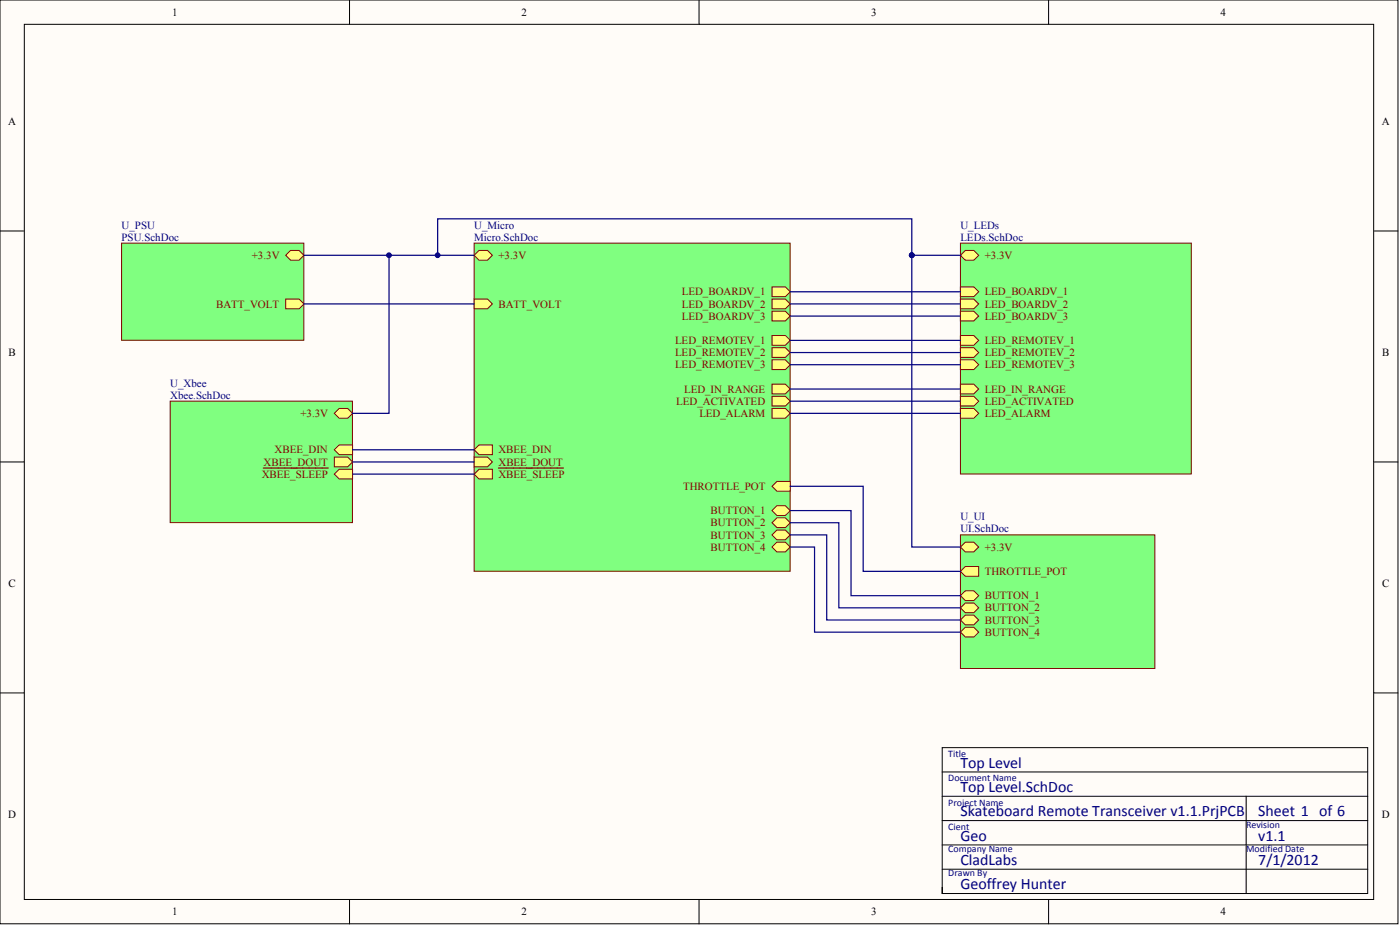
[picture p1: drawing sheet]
<svg xmlns="http://www.w3.org/2000/svg" width="487mm" height="322mm" viewBox="0 0 487 322" stroke-linecap="round" stroke-linejoin="round" font-family="sans-serif">
<g fill="#fffcf8" stroke="#000" stroke-width=".35">
<path d="M0 0h486.1v321h-486.1z"/>
<path d="M8.5 8.5h469.2v304h-469.2z"/>
</g>
<g fill="none" stroke="#000" stroke-width=".35">
<path d="M121.5 0v8.5M243.1 0v8.5M364.6 0v8.5M0 80.3h8.5M477.7 80.3h8.5M0 160.5h8.5M477.7 160.5h8.5M0 240.8h8.5M477.7 240.8h8.5M327.6 276.7h148M327.6 268.2h148M433.3 276.7v33.8"/>
<path d="M327.6 285.1h148M327.6 293.6h148M121.5 312.6v8.4M243.1 312.6v8.4M327.6 308.3v2.2h148v-50.7h-148v50.7M327.6 302h148M364.6 312.6v8.4"/>
</g>
<path d="M42.3 84.5h63.3v33.7h-63.3z" fill="#80ff80" stroke="#800000" stroke-width=".35"/>
<g fill="#ffff80" stroke="#800000" stroke-width=".35">
<path d="M99.3 103.9h4.7l1.7 1.7-1.7 1.7h-4.7z" fill-rule="evenodd"/>
<path d="M99.3 88.7l1.7-1.7h3l1.7 1.7-1.7 1.7h-3z" fill-rule="evenodd"/>
</g>
<path d="M164.9 84.5h109.9v114h-109.9z" fill="#80ff80" stroke="#800000" stroke-width=".35"/>
<g fill="#ffff80" stroke="#800000" stroke-width=".35">
<path d="M164.9 156.3l1.7-1.7h4.6v3.4h-4.6z" fill-rule="evenodd"/>
<path d="M164.9 164.7l1.7-1.7h4.6v3.4h-4.6z" fill-rule="evenodd"/>
</g>
<path d="M173.3 162.6h22.6" fill="none" stroke="#800000" stroke-width=".42"/>
<g fill="#ffff80" stroke="#800000" stroke-width=".35">
<path d="M164.9 103.9h4.6l1.7 1.7-1.7 1.7h-4.6z" fill-rule="evenodd"/>
<path d="M268.5 181.6l1.6-1.7h3l1.7 1.7-1.7 1.7h-3z" fill-rule="evenodd"/>
<path d="M268.5 177.4l1.6-1.7h3l1.7 1.7-1.7 1.7h-3z" fill-rule="evenodd"/>
<path d="M268.5 169l1.6-1.7h4.7v3.3h-4.7z" fill-rule="evenodd"/>
<path d="M164.9 158.8h4.6l1.7 1.7-1.7 1.7h-4.6z" fill-rule="evenodd"/>
<path d="M268.5 99.7h4.6l1.7 1.7-1.7 1.7h-4.6z" fill-rule="evenodd"/>
<path d="M268.5 103.9h4.6l1.7 1.7-1.7 1.7h-4.6z" fill-rule="evenodd"/>
<path d="M268.5 108.1h4.6l1.7 1.7-1.7 1.7h-4.6z" fill-rule="evenodd"/>
<path d="M268.5 116.6h4.6l1.7 1.7-1.7 1.7h-4.6z" fill-rule="evenodd"/>
<path d="M268.5 120.8h4.6l1.7 1.7-1.7 1.7h-4.6z" fill-rule="evenodd"/>
<path d="M268.5 125h4.6l1.7 1.7-1.7 1.7h-4.6z" fill-rule="evenodd"/>
<path d="M268.5 185.9l1.6-1.7h3l1.7 1.7-1.7 1.6h-3z" fill-rule="evenodd"/>
<path d="M268.5 190.1l1.6-1.7h3l1.7 1.7-1.7 1.7h-3z" fill-rule="evenodd"/>
<path d="M268.5 133.5h4.6l1.7 1.7-1.7 1.7h-4.6z" fill-rule="evenodd"/>
<path d="M268.5 137.7h4.6l1.7 1.7-1.7 1.7h-4.6z" fill-rule="evenodd"/>
<path d="M268.5 141.9h4.6l1.7 1.7-1.7 1.7h-4.6z" fill-rule="evenodd"/>
<path d="M164.9 88.7l1.7-1.7h2.9l1.7 1.7-1.7 1.7h-2.9z" fill-rule="evenodd"/>
</g>
<path d="M105.7 88.7h59.2" fill="none" stroke="#000080" stroke-width=".42"/>
<path d="M334 84.5h80.3v80.2h-80.3z" fill="#80ff80" stroke="#800000" stroke-width=".35"/>
<g fill="#ffff80" stroke="#800000" stroke-width=".35">
<path d="M334 99.7h4.6l1.7 1.7-1.7 1.7h-4.6z" fill-rule="evenodd"/>
<path d="M334 103.9h4.6l1.7 1.7-1.7 1.7h-4.6z" fill-rule="evenodd"/>
<path d="M334 108.1h4.6l1.7 1.7-1.7 1.7h-4.6z" fill-rule="evenodd"/>
<path d="M334 116.6h4.6l1.7 1.7-1.7 1.7h-4.6z" fill-rule="evenodd"/>
<path d="M334 120.8h4.6l1.7 1.7-1.7 1.7h-4.6z" fill-rule="evenodd"/>
<path d="M334 125h4.6l1.7 1.7-1.7 1.7h-4.6z" fill-rule="evenodd"/>
<path d="M334 133.5h4.6l1.7 1.7-1.7 1.7h-4.6z" fill-rule="evenodd"/>
<path d="M334 137.7h4.6l1.7 1.7-1.7 1.7h-4.6z" fill-rule="evenodd"/>
<path d="M334 141.9h4.6l1.7 1.7-1.7 1.7h-4.6z" fill-rule="evenodd"/>
<path d="M334 88.7l1.7-1.7h2.9l1.7 1.7-1.7 1.7h-2.9z" fill-rule="evenodd"/>
</g>
<path d="M334 185.9h67.6v46.4h-67.6z" fill="#80ff80" stroke="#800000" stroke-width=".35"/>
<g fill="#ffff80" stroke="#800000" stroke-width=".35">
<path d="M334 211.2l1.7-1.7h2.9l1.7 1.7-1.7 1.7h-2.9z" fill-rule="evenodd"/>
<path d="M334 207l1.7-1.7h2.9l1.7 1.7-1.7 1.7h-2.9z" fill-rule="evenodd"/>
<path d="M334 198.5l1.7-1.7h4.6v3.4h-4.6z" fill-rule="evenodd"/>
<path d="M334 215.4l1.7-1.7h2.9l1.7 1.7-1.7 1.7h-2.9z" fill-rule="evenodd"/>
<path d="M334 219.6l1.7-1.6h2.9l1.7 1.6-1.7 1.7h-2.9z" fill-rule="evenodd"/>
<path d="M334 190.1l1.7-1.7h2.9l1.7 1.7-1.7 1.7h-2.9z" fill-rule="evenodd"/>
</g>
<path d="M59.2 139.4h63.4v42.2h-63.4z" fill="#80ff80" stroke="#800000" stroke-width=".35"/>
<path d="M116.3 164.7l1.6-1.7h4.7v3.4h-4.7z" fill-rule="evenodd" fill="#ffff80" stroke="#800000" stroke-width=".35"/>
<path d="M91.6 162.6h22.5" fill="none" stroke="#800000" stroke-width=".42"/>
<g fill="#ffff80" stroke="#800000" stroke-width=".35">
<path d="M116.3 158.8h4.6l1.7 1.7-1.7 1.7h-4.6z" fill-rule="evenodd"/>
<path d="M116.3 156.3l1.6-1.7h4.7v3.4h-4.7z" fill-rule="evenodd"/>
<path d="M116.3 143.6l1.6-1.7h3l1.7 1.7-1.7 1.7h-3z" fill-rule="evenodd"/>
</g>
<g fill="none" stroke="#000080" stroke-width=".42">
<path d="M135.3 88.7v54.9h-12.7M152.2 88.7v-12.7h164.9v12.7M317.1 88.7v101.4h16.9M317.1 88.7h16.9M105.7 105.6h59.2M274.8 101.4h59.2M274.8 105.6h59.2M274.8 109.8h59.2M274.8 118.3h59.2M274.8 122.5h59.2M274.8 126.7h59.2M274.8 135.2h59.2"/>
<path d="M274.8 139.4h59.2M122.6 156.3h42.3M274.8 143.6h59.2M122.6 160.5h42.3M122.6 164.7h42.3M274.8 169h25.4v29.5h33.8M274.8 177.4h21.1v29.6h38.1M274.8 181.6h16.9v29.6h42.3M274.8 185.9h12.7v29.5h46.5M274.8 190.1h8.4v29.5h50.8"/>
</g>
<g fill="#000080" stroke="#000080" stroke-width=".35">
<circle cx="135.3" cy="88.7" r=".82"/>
<circle cx="152.2" cy="88.7" r=".82"/>
<circle cx="317" cy="88.7" r=".82"/>
</g>
<g font-size="5.5" fill="#000080">
<text x="334" y="266.7">Top Level</text>
<text x="334" y="275.2">Top Level.SchDoc</text>
<text x="334" y="283.6">Skateboard Remote Transceiver v1.1.PrjPCB</text>
<text x="437.6" y="283.6">Sheet 1 of 6</text>
<text x="334" y="292.1">Geo</text>
<text x="437.6" y="292.1">v1.1</text>
<text x="334" y="300.5">CladLabs</text>
<text x="437.6" y="300.5">7/1/2012</text>
<text x="334" y="309">Geoffrey Hunter</text>
</g>
<g font-size="3.8">
<text x="59.8" y="5.5">1</text>
<text x="181.4" y="5.5">2</text>
<text x="302.9" y="5.5">3</text>
<text x="424.5" y="5.5">4</text>
<text x="2.8" y="43.5">A</text>
<text x="480.6" y="43.5">A</text>
<text x="3" y="123.8">B</text>
<text x="480.7" y="123.8">B</text>
<text x="3" y="204">C</text>
<text x="480.7" y="204">C</text>
<text x="2.8" y="284.3">D</text>
<text x="480.6" y="284.3">D</text>
<text x="59.8" y="318.1">1</text>
<text x="181.4" y="318.1">2</text>
<text x="302.9" y="318.1">3</text>
<text x="424.5" y="318.1">4</text>
</g>
<g font-size="3.8" fill="#000080">
<text x="42.3" y="79.4">U_PSU</text>
<text x="42.3" y="83.6">PSU.SchDoc</text>
<text x="164.9" y="79.4">U_Micro</text>
<text x="164.9" y="83.6">Micro.SchDoc</text>
<text x="334" y="79.4">U_LEDs</text>
<text x="334" y="83.6">LEDs.SchDoc</text>
<text x="59.2" y="134.3">U_Xbee</text>
<text x="59.2" y="138.5">Xbee.SchDoc</text>
<text x="334" y="180.8">U_UI</text>
<text x="334" y="185">UI.SchDoc</text>
</g>
<g font-size="3.8" fill="#800000">
<text x="87.6" y="90">+3.3V</text>
<text x="173.3" y="90">+3.3V</text>
<text x="342.4" y="90">+3.3V</text>
<text x="75.2" y="106.9">BATT_VOLT</text>
<text x="173.3" y="106.9">BATT_VOLT</text>
<text x="237.1" y="102.6">LED_BOARDV_1</text>
<text x="237.1" y="106.9">LED_BOARDV_2</text>
<text x="342.4" y="102.6">LED_BOARDV_1</text>
<text x="342.4" y="106.9">LED_BOARDV_2</text>
<text x="237.1" y="111.1">LED_BOARDV_3</text>
<text x="342.4" y="111.1">LED_BOARDV_3</text>
<text x="234.8" y="119.5">LED_REMOTEV_1</text>
<text x="342.4" y="119.5">LED_REMOTEV_1</text>
<text x="234.8" y="123.8">LED_REMOTEV_2</text>
<text x="342.4" y="123.8">LED_REMOTEV_2</text>
<text x="234.8" y="128">LED_REMOTEV_3</text>
<text x="342.4" y="128">LED_REMOTEV_3</text>
<text x="237.9" y="136.4">LED_IN_RANGE</text>
<text x="342.4" y="136.4">LED_IN_RANGE</text>
<text x="235.2" y="140.7">LED_ACTIVATED</text>
<text x="342.4" y="140.7">LED_ACTIVATED</text>
<text x="104.5" y="144.9">+3.3V</text>
<text x="243.2" y="144.9">LED_ALARM</text>
<text x="342.4" y="144.9">LED_ALARM</text>
<text x="91.7" y="161.8">XBEE_DOUT</text>
<text x="95.5" y="157.6">XBEE_DIN</text>
<text x="173.3" y="157.6">XBEE_DIN</text>
<text x="173.3" y="161.8">XBEE_DOUT</text>
<text x="91" y="166">XBEE_SLEEP</text>
<text x="173.3" y="166">XBEE_SLEEP</text>
<text x="237.5" y="170.2">THROTTLE_POT</text>
<text x="247.1" y="178.7">BUTTON_1</text>
<text x="247.1" y="182.9">BUTTON_2</text>
<text x="247.1" y="187.1">BUTTON_3</text>
<text x="247.1" y="191.3">BUTTON_4</text>
<text x="342.4" y="191.3">+3.3V</text>
<text x="342.4" y="199.8">THROTTLE_POT</text>
<text x="342.4" y="208.2">BUTTON_1</text>
<text x="342.4" y="212.5">BUTTON_2</text>
<text x="342.4" y="216.7">BUTTON_3</text>
<text x="342.4" y="220.9">BUTTON_4</text>
</g>
<g font-size="3.5" fill="#000080">
<text x="329.8" y="263.1">Title</text>
<text x="329.8" y="271.5">Document Name</text>
<text x="329.8" y="280">Project Name</text>
<text x="433.3" y="287.6">Revision</text>
<text x="329.8" y="288.4">Cient</text>
<text x="329.8" y="296">Company Name</text>
<text x="433.3" y="296">Modified Date</text>
<text x="329.8" y="304.5">Drawn By</text>
</g>
</svg>
